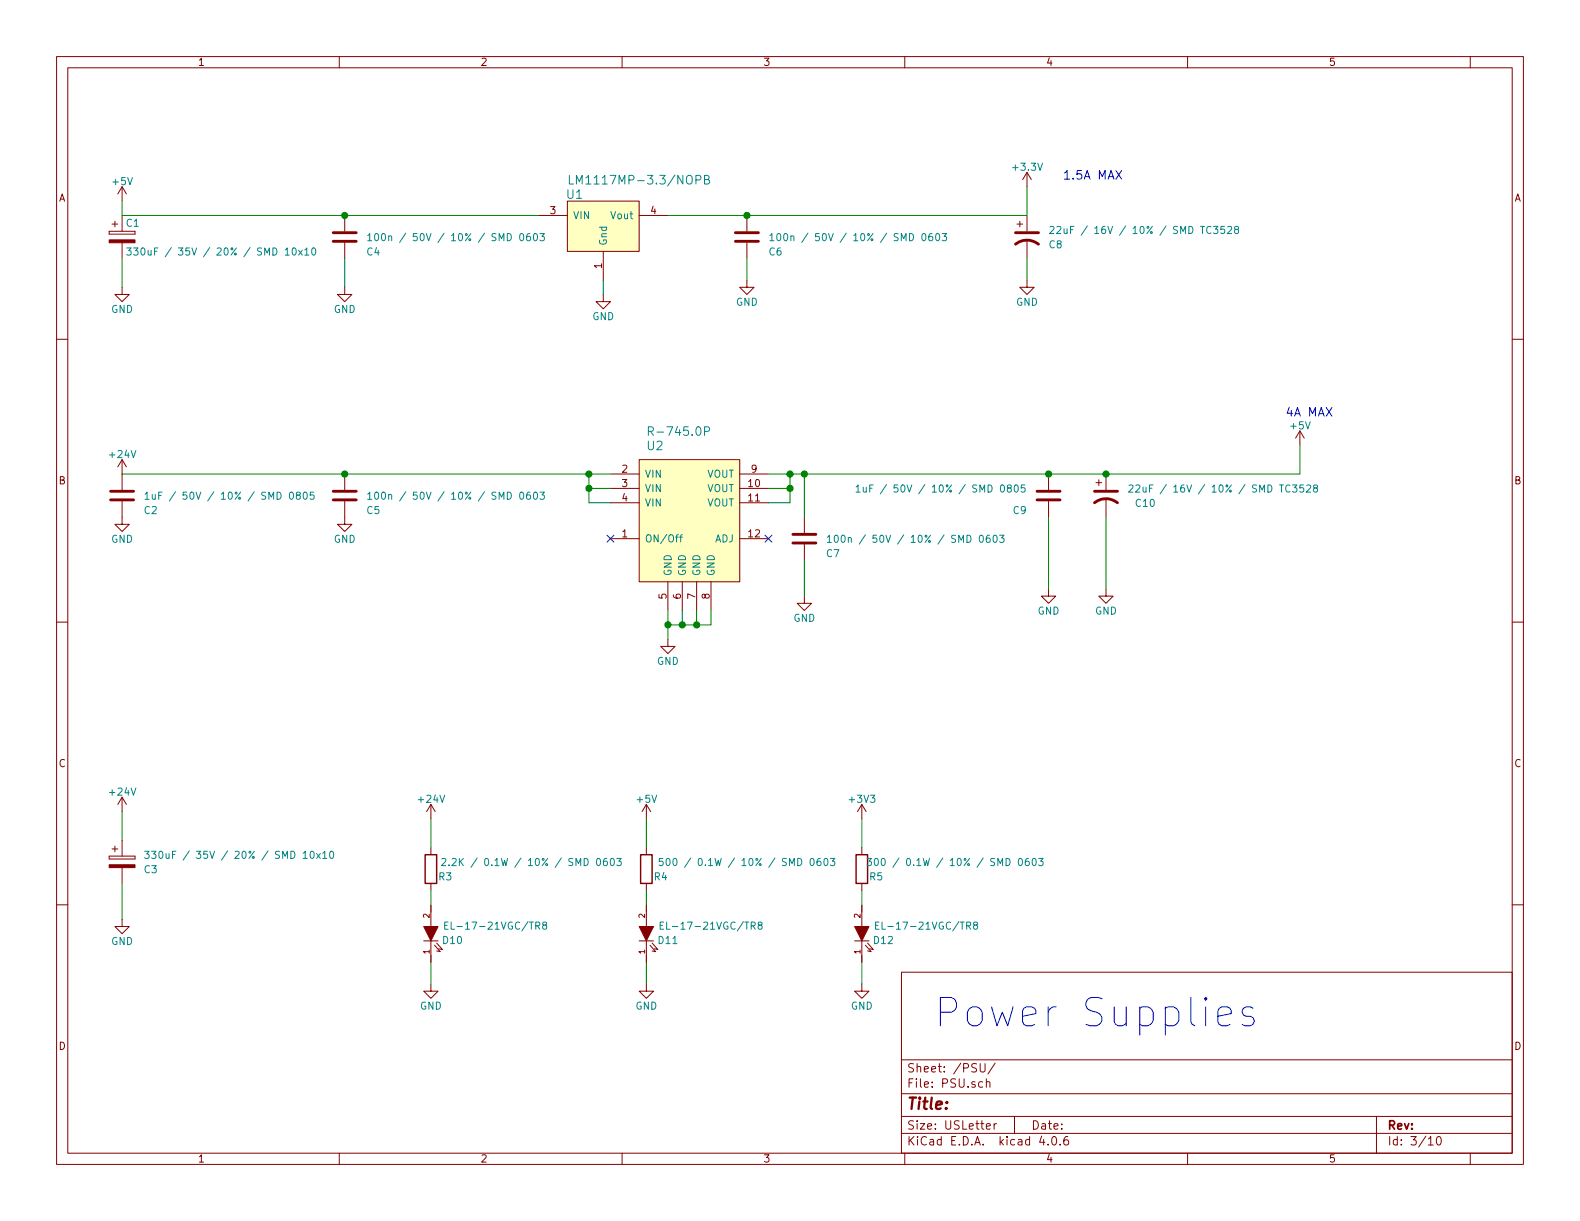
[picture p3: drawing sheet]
EESchema Schematic File Version 2
LIBS:POWER_NODE_V2-rescue
LIBS:power
LIBS:device
LIBS:transistors
LIBS:conn
LIBS:linear
LIBS:regul
LIBS:74xx
LIBS:cmos4000
LIBS:adc-dac
LIBS:memory
LIBS:xilinx
LIBS:microcontrollers
LIBS:dsp
LIBS:microchip
LIBS:analog_switches
LIBS:motorola
LIBS:texas
LIBS:intel
LIBS:audio
LIBS:interface
LIBS:digital-audio
LIBS:philips
LIBS:display
LIBS:cypress
LIBS:siliconi
LIBS:opto
LIBS:atmel
LIBS:contrib
LIBS:valves
LIBS:power-node-lib
LIBS:POWER_NODE_V2-cache
EELAYER 25 0
EELAYER END
$Descr USLetter 11000 8500
encoding utf-8
Sheet 3 10
Title ""
Date ""
Rev ""
Comp ""
Comment1 ""
Comment2 ""
Comment3 ""
Comment4 ""
$EndDescr
$Comp
L R-745.0P U2
U 1 1
P 4800 3650
F 0 "U2" H 4500 4200 60  0000 L CNN
F 1 "R-745.0P" H 4500 4300 60  0000 L CNN
F 2 "rLoop_Footprints:R-745.0P" H 4800 3650 60  0001 C CNN
F 3 "" H 4800 3650 60  0001 C CNN
	1    4800 3650
	1    0    0    -1  
$EndComp
$Comp
L +24V #PWR8
U 1 1
P 850 3300
F 0 "#PWR8" H 850 3150 50  0001 C CNN
F 1 "+24V" H 850 3440 50  0000 C CNN
F 2 "" H 850 3300 50  0001 C CNN
F 3 "" H 850 3300 50  0001 C CNN
	1    850  3300
	1    0    0    -1  
$EndComp
$Comp
L C C2
U 1 1
P 850 3450
F 0 "C2" H 1000 3350 50  0000 L CNN
F 1 "1uF / 50V / 10% / SMD 0805" H 1000 3450 50  0000 L CNN
F 2 "Capacitors_SMD:C_0805" H 888 3300 50  0001 C CNN
F 3 "" H 850 3450 50  0001 C CNN
	1    850  3450
	1    0    0    -1  
$EndComp
$Comp
L GND #PWR9
U 1 1
P 850 3600
F 0 "#PWR9" H 850 3350 50  0001 C CNN
F 1 "GND" H 850 3450 50  0000 C CNN
F 2 "" H 850 3600 50  0001 C CNN
F 3 "" H 850 3600 50  0001 C CNN
	1    850  3600
	1    0    0    -1  
$EndComp
$Comp
L C C5
U 1 1
P 2400 3450
F 0 "C5" H 2550 3350 50  0000 L CNN
F 1 "100n / 50V / 10% / SMD 0603" H 2550 3450 50  0000 L CNN
F 2 "Capacitors_SMD:C_0603" H 2438 3300 50  0001 C CNN
F 3 "" H 2400 3450 50  0001 C CNN
	1    2400 3450
	1    0    0    -1  
$EndComp
$Comp
L GND #PWR13
U 1 1
P 2400 3600
F 0 "#PWR13" H 2400 3350 50  0001 C CNN
F 1 "GND" H 2400 3450 50  0000 C CNN
F 2 "" H 2400 3600 50  0001 C CNN
F 3 "" H 2400 3600 50  0001 C CNN
	1    2400 3600
	1    0    0    -1  
$EndComp
NoConn ~ 4250 3750
NoConn ~ 5350 3750
$Comp
L C C7
U 1 1
P 5600 3750
F 0 "C7" H 5750 3650 50  0000 L CNN
F 1 "100n / 50V / 10% / SMD 0603" H 5750 3750 50  0000 L CNN
F 2 "Capacitors_SMD:C_0603" H 5638 3600 50  0001 C CNN
F 3 "" H 5600 3750 50  0001 C CNN
	1    5600 3750
	1    0    0    -1  
$EndComp
$Comp
L C C9
U 1 1
P 7300 3450
F 0 "C9" H 7050 3350 50  0000 L CNN
F 1 "1uF / 50V / 10% / SMD 0805" H 5950 3500 50  0000 L CNN
F 2 "Capacitors_SMD:C_0805" H 7338 3300 50  0001 C CNN
F 3 "" H 7300 3450 50  0001 C CNN
	1    7300 3450
	1    0    0    -1  
$EndComp
$Comp
L CP1 C10
U 1 1
P 7700 3450
F 0 "C10" H 7900 3400 50  0000 L CNN
F 1 "22uF / 16V / 10% / SMD TC3528" H 7850 3500 50  0000 L CNN
F 2 "Capacitors_Tantalum_SMD:CP_Tantalum_Case-T_EIA-3528-12_Reflow" H 7700 3450 50  0001 C CNN
F 3 "" H 7700 3450 50  0001 C CNN
	1    7700 3450
	1    0    0    -1  
$EndComp
Wire Wire Line
	850  3300 4250 3300
Connection ~ 2400 3300
Wire Wire Line
	4100 3500 4250 3500
Wire Wire Line
	4100 3300 4100 3500
Connection ~ 4100 3300
Wire Wire Line
	4250 3400 4100 3400
Connection ~ 4100 3400
Wire Wire Line
	5350 3300 9050 3300
Connection ~ 7300 3300
Connection ~ 7700 3300
$Comp
L +5V #PWR28
U 1 1
P 9050 3100
F 0 "#PWR28" H 9050 2950 50  0001 C CNN
F 1 "+5V" H 9050 3240 50  0000 C CNN
F 2 "" H 9050 3100 50  0001 C CNN
F 3 "" H 9050 3100 50  0001 C CNN
	1    9050 3100
	1    0    0    -1  
$EndComp
Wire Wire Line
	5600 3600 5600 3300
Connection ~ 5600 3300
Wire Wire Line
	5500 3500 5350 3500
Wire Wire Line
	5500 3300 5500 3500
Connection ~ 5500 3300
Wire Wire Line
	5350 3400 5500 3400
Connection ~ 5500 3400
$Comp
L GND #PWR19
U 1 1
P 4650 4450
F 0 "#PWR19" H 4650 4200 50  0001 C CNN
F 1 "GND" H 4650 4300 50  0000 C CNN
F 2 "" H 4650 4450 50  0001 C CNN
F 3 "" H 4650 4450 50  0001 C CNN
	1    4650 4450
	1    0    0    -1  
$EndComp
Wire Wire Line
	4650 4250 4650 4450
Wire Wire Line
	4750 4250 4750 4350
Wire Wire Line
	4650 4350 4950 4350
Connection ~ 4650 4350
Wire Wire Line
	4850 4350 4850 4250
Connection ~ 4750 4350
Wire Wire Line
	4950 4350 4950 4250
Connection ~ 4850 4350
$Comp
L GND #PWR21
U 1 1
P 5600 4150
F 0 "#PWR21" H 5600 3900 50  0001 C CNN
F 1 "GND" H 5600 4000 50  0000 C CNN
F 2 "" H 5600 4150 50  0001 C CNN
F 3 "" H 5600 4150 50  0001 C CNN
	1    5600 4150
	1    0    0    -1  
$EndComp
Wire Wire Line
	5600 4150 5600 3900
$Comp
L GND #PWR26
U 1 1
P 7300 4100
F 0 "#PWR26" H 7300 3850 50  0001 C CNN
F 1 "GND" H 7300 3950 50  0000 C CNN
F 2 "" H 7300 4100 50  0001 C CNN
F 3 "" H 7300 4100 50  0001 C CNN
	1    7300 4100
	1    0    0    -1  
$EndComp
$Comp
L GND #PWR27
U 1 1
P 7700 4100
F 0 "#PWR27" H 7700 3850 50  0001 C CNN
F 1 "GND" H 7700 3950 50  0000 C CNN
F 2 "" H 7700 4100 50  0001 C CNN
F 3 "" H 7700 4100 50  0001 C CNN
	1    7700 4100
	1    0    0    -1  
$EndComp
Wire Wire Line
	7700 3600 7700 4100
Wire Wire Line
	7300 4100 7300 3600
$Comp
L LM1117MP-3.3/NOPB U1
U 1 1
P 4200 1700
F 0 "U1" H 4000 2050 60  0000 C CNN
F 1 "LM1117MP-3.3/NOPB" H 4450 2150 60  0000 C CNN
F 2 "TO_SOT_Packages_SMD:SOT-223" H 4200 1700 60  0001 C CNN
F 3 "" H 4200 1700 60  0001 C CNN
	1    4200 1700
	1    0    0    -1  
$EndComp
$Comp
L CP C1
U 1 1
P 850 1650
F 0 "C1" H 875 1750 50  0000 L CNN
F 1 "330uF / 35V / 20% / SMD 10x10" H 875 1550 50  0000 L CNN
F 2 "Capacitors_SMD:CP_Elec_10x10" H 888 1500 50  0001 C CNN
F 3 "" H 850 1650 50  0001 C CNN
	1    850  1650
	1    0    0    -1  
$EndComp
$Comp
L C C4
U 1 1
P 2400 1650
F 0 "C4" H 2550 1550 50  0000 L CNN
F 1 "100n / 50V / 10% / SMD 0603" H 2550 1650 50  0000 L CNN
F 2 "Capacitors_SMD:C_0603" H 2438 1500 50  0001 C CNN
F 3 "" H 2400 1650 50  0001 C CNN
	1    2400 1650
	1    0    0    -1  
$EndComp
$Comp
L C C6
U 1 1
P 5200 1650
F 0 "C6" H 5350 1550 50  0000 L CNN
F 1 "100n / 50V / 10% / SMD 0603" H 5350 1650 50  0000 L CNN
F 2 "Capacitors_SMD:C_0603" H 5238 1500 50  0001 C CNN
F 3 "" H 5200 1650 50  0001 C CNN
	1    5200 1650
	1    0    0    -1  
$EndComp
$Comp
L CP1 C8
U 1 1
P 7150 1650
F 0 "C8" H 7300 1600 50  0000 L CNN
F 1 "22uF / 16V / 10% / SMD TC3528" H 7300 1700 50  0000 L CNN
F 2 "Capacitors_Tantalum_SMD:CP_Tantalum_Case-T_EIA-3528-12_Reflow" H 7150 1650 50  0001 C CNN
F 3 "" H 7150 1650 50  0001 C CNN
	1    7150 1650
	1    0    0    -1  
$EndComp
$Comp
L GND #PWR12
U 1 1
P 2400 2000
F 0 "#PWR12" H 2400 1750 50  0001 C CNN
F 1 "GND" H 2400 1850 50  0000 C CNN
F 2 "" H 2400 2000 50  0001 C CNN
F 3 "" H 2400 2000 50  0001 C CNN
	1    2400 2000
	1    0    0    -1  
$EndComp
Wire Wire Line
	2400 2000 2400 1800
$Comp
L GND #PWR7
U 1 1
P 850 2000
F 0 "#PWR7" H 850 1750 50  0001 C CNN
F 1 "GND" H 850 1850 50  0000 C CNN
F 2 "" H 850 2000 50  0001 C CNN
F 3 "" H 850 2000 50  0001 C CNN
	1    850  2000
	1    0    0    -1  
$EndComp
$Comp
L GND #PWR20
U 1 1
P 5200 1950
F 0 "#PWR20" H 5200 1700 50  0001 C CNN
F 1 "GND" H 5200 1800 50  0000 C CNN
F 2 "" H 5200 1950 50  0001 C CNN
F 3 "" H 5200 1950 50  0001 C CNN
	1    5200 1950
	1    0    0    -1  
$EndComp
$Comp
L GND #PWR25
U 1 1
P 7150 1950
F 0 "#PWR25" H 7150 1700 50  0001 C CNN
F 1 "GND" H 7150 1800 50  0000 C CNN
F 2 "" H 7150 1950 50  0001 C CNN
F 3 "" H 7150 1950 50  0001 C CNN
	1    7150 1950
	1    0    0    -1  
$EndComp
Wire Wire Line
	7150 1950 7150 1800
Wire Wire Line
	5200 1950 5200 1800
$Comp
L GND #PWR16
U 1 1
P 4200 2050
F 0 "#PWR16" H 4200 1800 50  0001 C CNN
F 1 "GND" H 4200 1900 50  0000 C CNN
F 2 "" H 4200 2050 50  0001 C CNN
F 3 "" H 4200 2050 50  0001 C CNN
	1    4200 2050
	1    0    0    -1  
$EndComp
Wire Wire Line
	4200 2050 4200 1950
Wire Wire Line
	850  2000 850  1800
Wire Wire Line
	850  1500 3750 1500
Connection ~ 2400 1500
Wire Wire Line
	4650 1500 7150 1500
Connection ~ 5200 1500
$Comp
L +5V #PWR6
U 1 1
P 850 1400
F 0 "#PWR6" H 850 1250 50  0001 C CNN
F 1 "+5V" H 850 1540 50  0000 C CNN
F 2 "" H 850 1400 50  0001 C CNN
F 3 "" H 850 1400 50  0001 C CNN
	1    850  1400
	1    0    0    -1  
$EndComp
Wire Wire Line
	850  1400 850  1500
Wire Wire Line
	7150 1500 7150 1300
$Comp
L CP C3
U 1 1
P 850 6000
F 0 "C3" H 1000 5950 50  0000 L CNN
F 1 "330uF / 35V / 20% / SMD 10x10" H 1000 6050 50  0000 L CNN
F 2 "Capacitors_SMD:CP_Elec_10x10" H 888 5850 50  0001 C CNN
F 3 "" H 850 6000 50  0001 C CNN
	1    850  6000
	1    0    0    -1  
$EndComp
$Comp
L +24V #PWR10
U 1 1
P 850 5650
F 0 "#PWR10" H 850 5500 50  0001 C CNN
F 1 "+24V" H 850 5790 50  0000 C CNN
F 2 "" H 850 5650 50  0001 C CNN
F 3 "" H 850 5650 50  0001 C CNN
	1    850  5650
	1    0    0    -1  
$EndComp
Wire Wire Line
	850  5650 850  5850
$Comp
L GND #PWR11
U 1 1
P 850 6400
F 0 "#PWR11" H 850 6150 50  0001 C CNN
F 1 "GND" H 850 6250 50  0000 C CNN
F 2 "" H 850 6400 50  0001 C CNN
F 3 "" H 850 6400 50  0001 C CNN
	1    850  6400
	1    0    0    -1  
$EndComp
Wire Wire Line
	850  6400 850  6150
$Comp
L +24V #PWR14
U 1 1
P 3000 5700
F 0 "#PWR14" H 3000 5550 50  0001 C CNN
F 1 "+24V" H 3000 5840 50  0000 C CNN
F 2 "" H 3000 5700 50  0001 C CNN
F 3 "" H 3000 5700 50  0001 C CNN
	1    3000 5700
	1    0    0    -1  
$EndComp
$Comp
L +5V #PWR17
U 1 1
P 4500 5700
F 0 "#PWR17" H 4500 5550 50  0001 C CNN
F 1 "+5V" H 4500 5840 50  0000 C CNN
F 2 "" H 4500 5700 50  0001 C CNN
F 3 "" H 4500 5700 50  0001 C CNN
	1    4500 5700
	1    0    0    -1  
$EndComp
$Comp
L +3V3 #PWR22
U 1 1
P 6000 5700
F 0 "#PWR22" H 6000 5550 50  0001 C CNN
F 1 "+3V3" H 6000 5840 50  0000 C CNN
F 2 "" H 6000 5700 50  0001 C CNN
F 3 "" H 6000 5700 50  0001 C CNN
	1    6000 5700
	1    0    0    -1  
$EndComp
$Comp
L R R3
U 1 1
P 3000 6050
F 0 "R3" H 3100 6000 50  0000 C CNN
F 1 "2.2K / 0.1W / 10% / SMD 0603" H 3700 6100 50  0000 C CNN
F 2 "Resistors_SMD:R_0603" V 2930 6050 50  0001 C CNN
F 3 "" H 3000 6050 50  0001 C CNN
	1    3000 6050
	1    0    0    -1  
$EndComp
$Comp
L R R4
U 1 1
P 4500 6050
F 0 "R4" H 4600 6000 50  0000 C CNN
F 1 "500 / 0.1W / 10% / SMD 0603" H 5200 6100 50  0000 C CNN
F 2 "Resistors_SMD:R_0603" V 4430 6050 50  0001 C CNN
F 3 "" H 4500 6050 50  0001 C CNN
	1    4500 6050
	1    0    0    -1  
$EndComp
$Comp
L R R5
U 1 1
P 6000 6050
F 0 "R5" H 6100 6000 50  0000 C CNN
F 1 "300 / 0.1W / 10% / SMD 0603" H 6650 6100 50  0000 C CNN
F 2 "Resistors_SMD:R_0603" V 5930 6050 50  0001 C CNN
F 3 "" H 6000 6050 50  0001 C CNN
	1    6000 6050
	1    0    0    -1  
$EndComp
Wire Wire Line
	6000 5900 6000 5700
Wire Wire Line
	4500 5900 4500 5700
Wire Wire Line
	3000 5900 3000 5700
Wire Wire Line
	3000 6200 3000 6350
Wire Wire Line
	4500 6350 4500 6200
Wire Wire Line
	6000 6350 6000 6200
$Comp
L GND #PWR15
U 1 1
P 3000 6850
F 0 "#PWR15" H 3000 6600 50  0001 C CNN
F 1 "GND" H 3000 6700 50  0000 C CNN
F 2 "" H 3000 6850 50  0001 C CNN
F 3 "" H 3000 6850 50  0001 C CNN
	1    3000 6850
	1    0    0    -1  
$EndComp
$Comp
L GND #PWR18
U 1 1
P 4500 6850
F 0 "#PWR18" H 4500 6600 50  0001 C CNN
F 1 "GND" H 4500 6700 50  0000 C CNN
F 2 "" H 4500 6850 50  0001 C CNN
F 3 "" H 4500 6850 50  0001 C CNN
	1    4500 6850
	1    0    0    -1  
$EndComp
$Comp
L GND #PWR23
U 1 1
P 6000 6850
F 0 "#PWR23" H 6000 6600 50  0001 C CNN
F 1 "GND" H 6000 6700 50  0000 C CNN
F 2 "" H 6000 6850 50  0001 C CNN
F 3 "" H 6000 6850 50  0001 C CNN
	1    6000 6850
	1    0    0    -1  
$EndComp
Wire Wire Line
	6000 6850 6000 6650
Wire Wire Line
	4500 6650 4500 6850
Wire Wire Line
	3000 6850 3000 6650
Text Notes 7400 1250 0    60   ~ 0
1.5A MAX
Text Notes 8950 2900 0    60   ~ 0
4A MAX
Text Notes 6500 7150 0    197  ~ 0
Power Supplies
$Comp
L LED-RESCUE-POWER_NODE_V2 D12
U 1 1
P 6000 6500
F 0 "D12" V 5950 6350 50  0000 C CNN
F 1 "EL-17-21VGC/TR8" V 6050 6050 50  0000 C CNN
F 2 "rLoop_Footprints:LED_0805" H 6000 6500 50  0001 C CNN
F 3 "" H 6000 6500 50  0001 C CNN
	1    6000 6500
	0    -1   -1   0   
$EndComp
$Comp
L LED-RESCUE-POWER_NODE_V2 D11
U 1 1
P 4500 6500
F 0 "D11" V 4450 6350 50  0000 C CNN
F 1 "EL-17-21VGC/TR8" V 4550 6050 50  0000 C CNN
F 2 "rLoop_Footprints:LED_0805" H 4500 6500 50  0001 C CNN
F 3 "" H 4500 6500 50  0001 C CNN
	1    4500 6500
	0    -1   -1   0   
$EndComp
$Comp
L LED-RESCUE-POWER_NODE_V2 D10
U 1 1
P 3000 6500
F 0 "D10" V 2950 6350 50  0000 C CNN
F 1 "EL-17-21VGC/TR8" V 3050 6050 50  0000 C CNN
F 2 "rLoop_Footprints:LED_0805" H 3000 6500 50  0001 C CNN
F 3 "" H 3000 6500 50  0001 C CNN
	1    3000 6500
	0    -1   -1   0   
$EndComp
$Comp
L +3.3V #PWR24
U 1 1
P 7150 1300
F 0 "#PWR24" H 7150 1150 50  0001 C CNN
F 1 "+3.3V" H 7150 1440 50  0000 C CNN
F 2 "" H 7150 1300 50  0001 C CNN
F 3 "" H 7150 1300 50  0001 C CNN
	1    7150 1300
	1    0    0    -1  
$EndComp
Wire Wire Line
	9050 3300 9050 3100
$EndSCHEMATC
